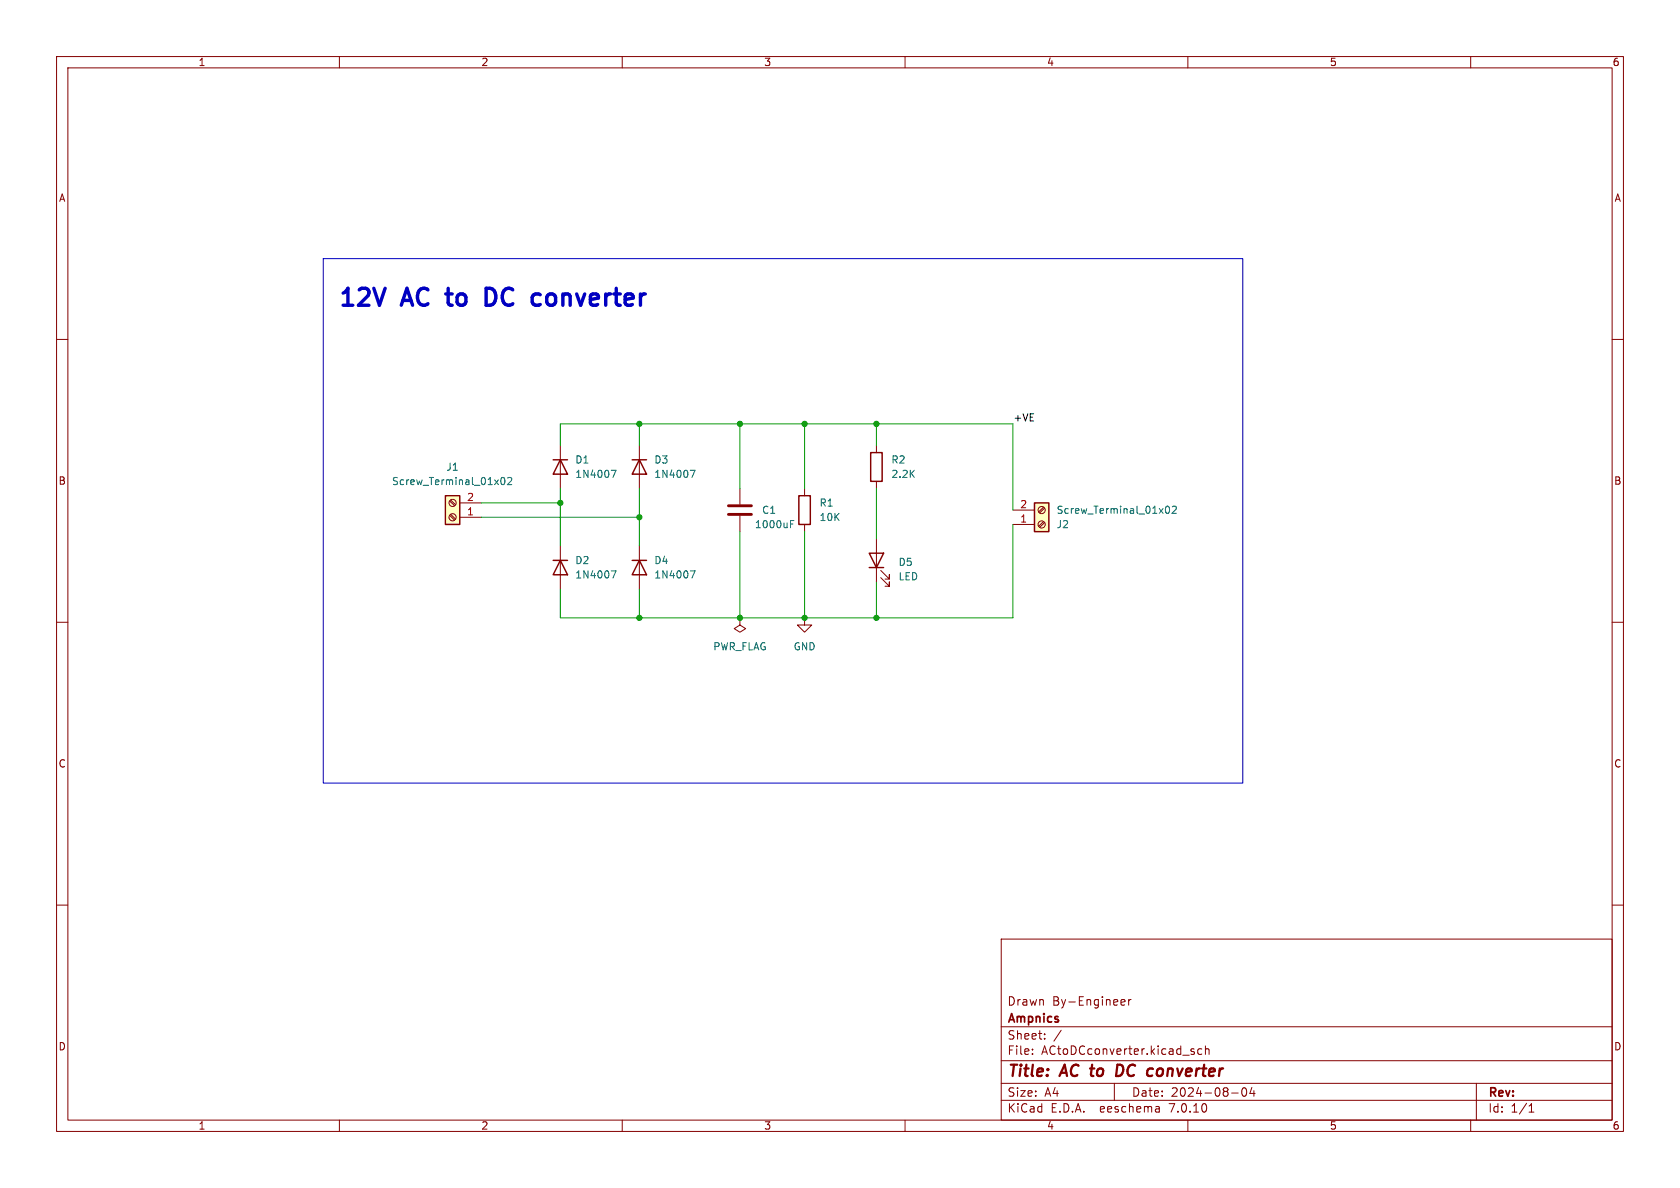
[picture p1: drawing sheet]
<svg xmlns="http://www.w3.org/2000/svg" width="297mm" height="210mm" viewBox="0 0 297 210" stroke-linecap="round" stroke-linejoin="round" font-family="sans-serif">
<g fill="none" stroke="#840000" stroke-width=".18">
<path d="M10 10h277v190h-277zM12 12h273v186h-273zM60 10v2M110 10v2M160 10v2M210 10v2M260 10v2M10 60h2M285 60h2M99.1 78.7v7.7M113 78.7v7.7M154.9 78.7v1.3"/>
<path d="M79.5 88.6l.9 .8M79.5 91.1l.9 .8M79.7 88.4l.8 .8M79.7 90.9l.8 .9M81.3 91.4h3.8M81.3 88.9h3.8M99.1 96.5v7.6M113 96.5v7.6M130.8 86.4v2.8M130.8 91.2v2.8M142.2 86.4v1.2M142.2 92.7v1.3"/>
<path d="M154.9 85.1v1.3M154.9 95.3v7.6M179.1 92.7h3.8M179.1 90.2h3.8M184.5 89.7l-.9 .8M184.5 92.2l-.9 .8M184.7 89.8l-.9 .9M184.7 92.4l-.9 .8M10 110h2M130.8 109.2v1.3l1 .6-1 .7-1-.7 1-.6M130.8 109.2h.1M142.2 109.2v1.3h1.3l-1.3 1.3-1.2-1.3h1.2"/>
<path d="M155.7 102.1l1.5 1.5v-.7v.7h-.7M155.7 100.8l1.5 1.6v-.8v.8h-.7M285 110h2M10 160h2M285 160h2M177 166h108v32h-108zM198.2 177.5l.2 .2 .4-.1M198.2 176.9l.2-.2h.3l.2 .2v.2l-.7 .1M199.5 176.7v1M200 176.7l-.3 .1-.2 .2M60 198v2M110 198v2"/>
<path d="M160 198v2M177 194.5h108M177 191.5h108M177 187.5h108M177 181.5h108M182.5 186.3v.1M182.5 185.5v.1M184.7 183.6v.1M184.7 182.8v.1M187.6 182.1l-1.3 2M197 191.5v3M204.9 195.7l.1 .9"/>
<path d="M205 196.5l-.2 .1M205 196h-.2M210 198v2M210.7 185.9l.4 .1 .1 .2-.2 .2h-.3M210.7 185.4l.4 .1M212.5 185.5l-.5-.1-.3 .3v.4l.2 .2h.6M213.1 185.5l.2-.1 .4 .1v.9M213.1 184.9v1.5M217.7 193.2h1.2M219.7 192.4l.2-.1a.81 .81 0 0 1 .6 .6 .81 .81 0 0 1-.3 .8l-.2 .1a.81 .81 0 0 1-.3-1.4zM221.3 192.2l-.3 1.1h.9M221.7 192.8v1"/>
<path d="M260 198v2M261 191.5v6.5M270.3 196.6h.9M270.3 195.5l.4-.4v1.5"/>
<circle cx="80" cy="88.9" r=".63"/>
<circle cx="80" cy="91.4" r=".63"/>
<circle cx="184.1" cy="90.2" r=".63"/>
<circle cx="184.1" cy="92.7" r=".63"/>
</g>
<path d="M198.3 188.3l-.7-.1-.3 2h.5l.5-.3M204.6 189.3v.7" fill="none" stroke="#840000" stroke-width=".4"/>
<g fill="none" stroke="#840000" stroke-width=".25">
<path d="M78.7 87.6h2.6v5.1h-2.6zM97.8 81.3h2.5M97.8 99.1h2.5M99.1 81.3l1.2 2.5h-2.5zM99.1 99.1l1.2 2.5h-2.5zM111.8 81.3h2.5M111.8 99.1h2.5M113 99.1l1.3 2.5h-2.5zM113 81.3l1.3 2.5h-2.5zM141.2 87.6h2.1v5.1h-2.1zM153.7 97.8h2.5l-1.3 2.5zM153.9 80h2.1v5.1h-2.1z"/>
<path d="M182.9 88.9h2.5v5.1h-2.5zM153.7 100.3h2.5"/>
</g>
<path d="M88.7 84.5l.1-.1a.68 .68 0 0 1 .5 .6 .68 .68 0 0 1-.5 .7l-.1-.2-.2-.3zM89.7 84.5l.5-.1 .3 .4-.8 .9h.8M108.1 83.1h.8l-.5 1.3M122 83.1h.9l-.6 1.3M139.8 92.6h.4M139.8 92h.6M206.2 89.6l.1-.1a.68 .68 0 0 1 .5 .6 .68 .68 0 0 1-.5 .6l-.1-.1-.2-.3zM207.2 89.6l.5-.1 .3 .3-.8 .9h.8M108.1 100.9h.8l-.5 1.3M122 100.9h.9l-.6 1.3" fill="none" stroke="#006464" stroke-width=".18"/>
<path d="M128.8 90.9h4M128.8 89.4h4" fill="none" stroke="#840000" stroke-width=".51"/>
<g fill="#ffffc2" stroke="#ffffc2" stroke-width=".18">
<path d="M182.9 88.9h2.5v5.1h-2.5z"/>
<path d="M78.7 87.6h2.6v5.1h-2.6z"/>
</g>
<path d="M78.8 52h1.1M87.4 51.4l-.3-.3-.4-.1h-.8v3h.8l.4-.2 .3-.3" fill="none" stroke="#0000c2" stroke-width=".6"/>
<path d="M57.1 45.7h162.6v92.7h-162.6z" fill="none" stroke="#0000c2" stroke-width=".18"/>
<g fill="none" stroke="#009600" stroke-width=".18">
<path d="M99.1 78.7v-3.8h80v15.3M113 74.9v3.8M130.8 74.9v11.5M142.2 74.9v11.5M154.9 74.9v3.8M85.1 88.9h14M85.1 91.4h27.9M99.1 86.4v10.1M113 86.4v10.1M130.8 94v15.2M142.2 94v15.2M154.9 86.4v8.9"/>
<path d="M179.1 92.7v16.5h-80v-5.1M113 104.1v5.1M154.9 102.9v6.3"/>
</g>
<g fill="#009600" stroke="#009600" stroke-width=".18">
<circle cx="130.8" cy="109.2" r=".46"/>
<circle cx="142.2" cy="109.2" r=".46"/>
<circle cx="113" cy="74.9" r=".46"/>
<circle cx="130.8" cy="74.9" r=".46"/>
<circle cx="113" cy="109.2" r=".46"/>
<circle cx="113" cy="91.4" r=".46"/>
<circle cx="99.1" cy="88.9" r=".46"/>
<circle cx="154.9" cy="109.2" r=".46"/>
<circle cx="142.2" cy="74.9" r=".46"/>
<circle cx="154.9" cy="74.9" r=".46"/>
</g>
<g font-size="4.2" fill="#0000c2">
<text x="59.7" y="54.4">12V</text>
<text x="71.5" y="54.4">AC</text>
<text x="80.5" y="54.4">to</text>
<text x="88.4" y="54.4">DC</text>
<text x="97.9" y="54.4">converter</text>
</g>
<g font-size="2.8" fill="#840000">
<text x="178" y="190.9">Title:</text>
<text x="187.7" y="190.9">AC to</text>
<text x="199" y="190.9">DC</text>
<text x="205.3" y="190.9">converter</text>
</g>
<g font-size="2.1" fill="#840000">
<text x="178" y="178">Drawn</text>
<text x="186" y="178">By-Engineer</text>
<text x="178" y="184">Sheet:</text>
<text x="178" y="181.2">Ampnics</text>
<text x="178" y="186.7">File:</text>
<text x="184.1" y="186.7">ACtoDCconverter.kicad_sch</text>
<text x="178" y="196.9">KiCad</text>
<text x="178" y="194.1">Size:</text>
<text x="184.7" y="194.1">A4</text>
<text x="185.7" y="196.9">E.D.A.</text>
<text x="194.6" y="196.9">eeschema</text>
<text x="200" y="194.1">Date:</text>
<text x="207" y="196.9">7.0.10</text>
<text x="207" y="194.1">2024-08-04</text>
<text x="263" y="194.3">Rev:</text>
<text x="263" y="196.9">Id:</text>
<text x="267.1" y="196.9">1/1</text>
</g>
<g font-size="1.8" fill="#840000">
<text x="35" y="11.9">1</text>
<text x="85" y="11.9">2</text>
<text x="135" y="11.9">3</text>
<text x="185" y="11.9">4</text>
<text x="235" y="11.9">5</text>
<text x="285" y="11.9">6</text>
<text x="10.3" y="35.9">A</text>
<text x="285.3" y="35.9">A</text>
<text x="10.3" y="85.9">B</text>
<text x="285.3" y="85.9">B</text>
<text x="10.3" y="135.9">C</text>
<text x="285.3" y="135.9">C</text>
<text x="10.3" y="185.9">D</text>
<text x="285.3" y="185.9">D</text>
<text x="35" y="199.9">1</text>
<text x="85" y="199.9">2</text>
<text x="135" y="199.9">3</text>
<text x="185" y="199.9">4</text>
<text x="235" y="199.9">5</text>
<text x="285" y="199.9">6</text>
</g>
<text font-size="1.8" fill="#0f0f0f" x="179.1" y="74.6">+VE</text>
<g font-size="1.8" fill="#006464">
<text x="78.8" y="83.4">J1</text>
<text x="101.6" y="82.1">D1</text>
<text x="115.6" y="82.1">D3</text>
<text x="157.5" y="82.1">R2</text>
<text x="69.2" y="86">Screw_Terminal_01x02</text>
<text x="101.6" y="84.7">1N4007</text>
<text x="115.6" y="84.7">1N4007</text>
<text x="144.8" y="89.8">R1</text>
<text x="157.5" y="84.7">2.2K</text>
<text x="133.4" y="93.6">1000uF</text>
<text x="134.6" y="91">C1</text>
<text x="144.8" y="92.3">10K</text>
<text x="186.7" y="93.6">J2</text>
<text x="186.7" y="91">Screw_Terminal_01x02</text>
<text x="101.6" y="99.9">D2</text>
<text x="115.6" y="99.9">D4</text>
<text x="158.8" y="100.2">D5</text>
<text x="101.6" y="102.5">1N4007</text>
<text x="115.6" y="102.5">1N4007</text>
<text x="158.8" y="102.8">LED</text>
<text x="126" y="115.2">PWR_FLAG</text>
<text x="140.2" y="115.2">GND</text>
</g>
<g font-size="1.8" fill="#a90000">
<text x="82.5" y="88.6">2</text>
<text x="180.3" y="89.9">2</text>
<text x="82.5" y="91.2">1</text>
<text x="180.3" y="92.5">1</text>
</g>
</svg>
